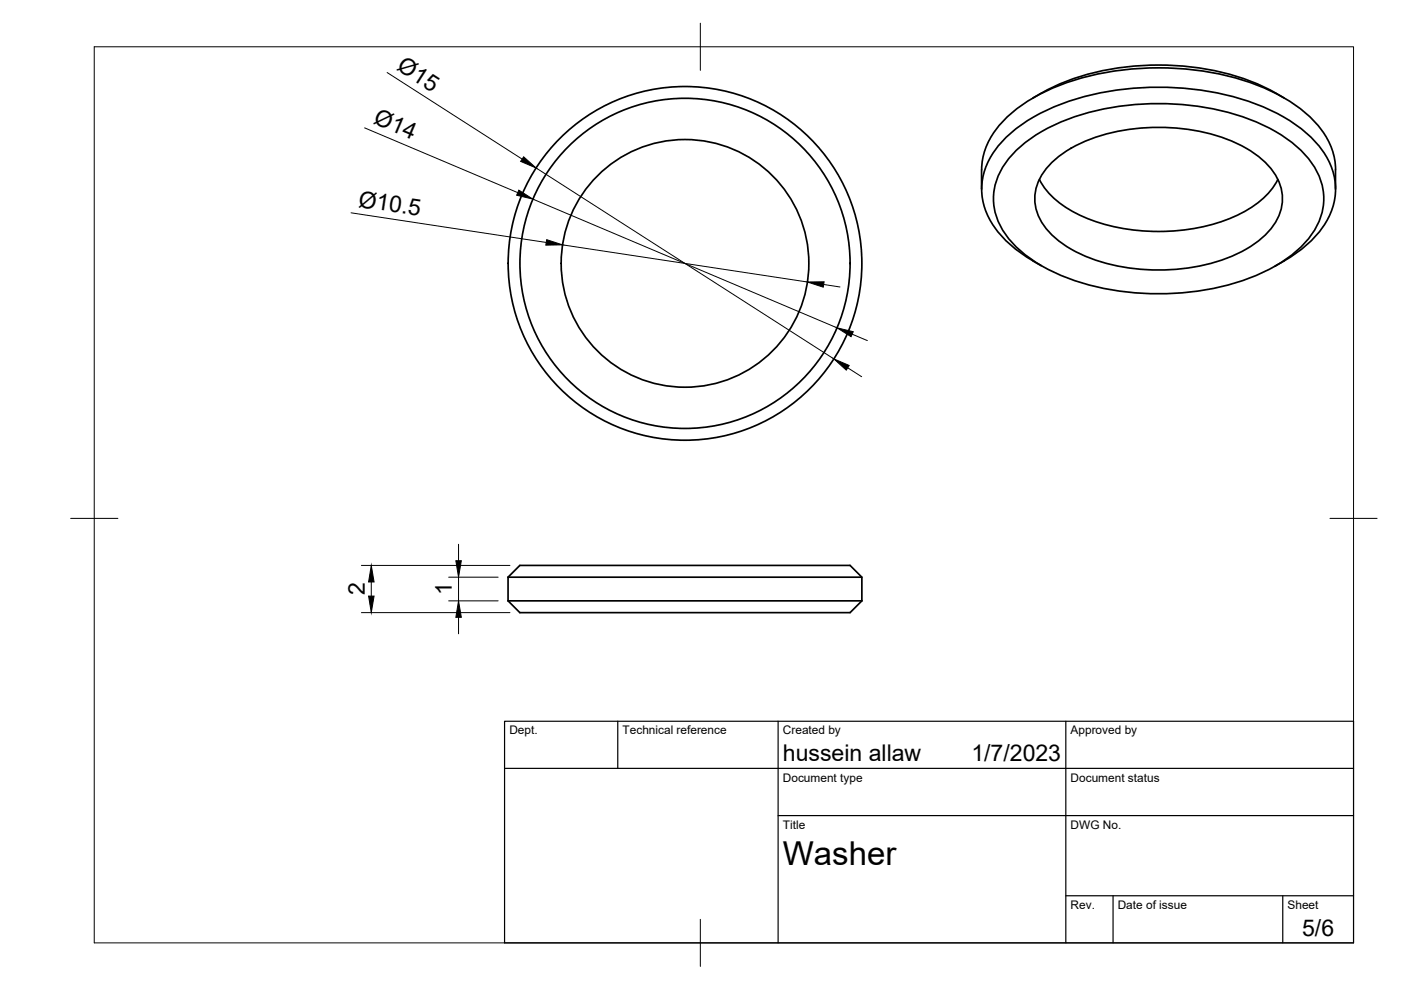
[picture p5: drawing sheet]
<svg xmlns="http://www.w3.org/2000/svg" width="297mm" height="210mm" viewBox="0 0 297 210" stroke-linecap="round" stroke-linejoin="round" font-family="sans-serif">
<!-- layer: Visible -->
<g fill="none" stroke="#000" stroke-width=".36">
<path d="M220.8 19.8l-1.8 1M220.8 19.8a52.6 52.6 0 0 1 30-5.8 47.4 47.4 0 0 1 21.5 6.8M208.1 36v4.1M208.1 36a15.9 15.9 0 0 1 6.1-11.8 42.4 42.4 0 0 1 20.6-8.9 59.6 59.6 0 0 1 35.5 4.4 25 25 0 0 1 11.3 10 13.4 13.4 0 0 1 1.6 6.3l-.1 4.1M215.7 31.7a37.1 37.1 0 0 1 17.9-8.5 57.3 57.3 0 0 1 32.9 2.7 25.2 25.2 0 0 1 12.5 10.1 12.7 12.7 0 0 1-2 15.1 33.4 33.4 0 0 1-17 9.4 57.6 57.6 0 0 1-35.2-2.2 25.2 25.2 0 0 1-12.5-10.1 12.7 12.7 0 0 1 2-15.1zM220.4 38a17.6 17.6 0 0 0 8.6 7.7 42.1 42.1 0 0 0 33.3 0 17.6 17.6 0 0 0 8.6-7.7M222.8 34.7a28 28 0 0 1 14.9-7 41 41 0 0 1 26.5 3.7 15.1 15.1 0 0 1 7.3 8.2 10 10 0 0 1-3 10 28 28 0 0 1-14.9 6.9 41 41 0 0 1-26.5-3.7 15.1 15.1 0 0 1-7.3-8.1 10 10 0 0 1 3-10zM219 55.3l1.8 1M219 55.3a21.2 21.2 0 0 1-10.3-11.3 13.8 13.8 0 0 1 3.7-13.9 35.9 35.9 0 0 1 17.4-9.6 61.5 61.5 0 0 1 38.3 2.3 27.5 27.5 0 0 1 13 10.2 13.4 13.4 0 0 1-.9 15.5 25.1 25.1 0 0 1-7.9 6.8M272.3 55.3l-1.8 1M107.7 127.4l2.5 2.5h70l2.5-2.5M107.7 127.4h75"/>
<path d="M107.7 122.4h75M107.7 122.4l2.5-2.5h70l2.5 2.5v5M107.7 122.4v5"/>
<circle cx="145.2" cy="55.8" r="35"/>
<circle cx="145.2" cy="55.8" r="26.3"/>
<circle cx="145.2" cy="55.8" r="37.5"/>
</g>
<!-- layer: BORDER -->
<path d="M20 9.9h267v190h-267zM148.5 4.9v10M15 109.9h10M282 109.9h10M148.5 194.9v10" fill="none" stroke="#000" stroke-width=".21"/>
<!-- layer: TITLEBLOCK -->
<path d="M107 152.9h180v47h-180zM131 152.9v10M165 152.9v47M226 152.9v47M107 162.9h180M165 172.9h122M226 189.9h61M236 189.9v10M272 189.9v10" fill="none" stroke="#000" stroke-width=".25"/>
<!-- layer: FD_Dimensions -->
<g fill="none" stroke="#000" stroke-width=".21">
<path d="M82.1 15.4l28.6 18.3M77.3 27.1l32.5 13.7M113.7 35.6l63.1 40.5M74.4 45.1l41.4 6.3M113 42.2l64.5 27.3M119.3 51.9l51.9 7.9M174.6 60.3l3.5 .5M179.7 78l3 1.9M180.7 70.9l3.2 1.3M76.6 119.9h31.5M97.2 115.4v3.5M76.6 129.9h31.5"/>
<path d="M78.7 123.4v3M95.1 122.4h10.5M95.1 127.4h10.5M97.2 122.4v5M97.2 130.9v3.5"/>
</g>
<path d="M111 33.2l2.7 2.4-3.3-1.4zM110 40.3l3 1.9-3.5-.8zM115.9 50.8l3.4 1.1-3.6 .1zM171.2 59.8l3.5-.1-.2 1.2zM176.8 76.1l3.2 1.4-.6 1zM177.5 69.5l3.4 .8-.5 1.1zM96.6 118.9h1.2l-.6 3.5zM78.7 119.9l.6 3.5h-1.2zM78.1 126.4h1.2l-.6 3.5zM97.2 127.4l.6 3.5h-1.2z" fill="#000" stroke="#000" stroke-width=".21"/>
<text font-size="7" x="166" y="183.4">Washer</text>
<g font-size="4.9">
<text x="83.9" y="14.7" transform="rotate(33 83.9 14.7)">Ø15</text>
<text x="79" y="26.2" transform="rotate(23 79 26.2)">Ø14</text>
<text x="75.8" y="43.8" transform="rotate(9 75.8 43.8)">Ø10.5</text>
<text x="77.3" y="126.2" transform="rotate(-90 77.3 126.2)">2</text>
<text x="95.8" y="126.1" transform="rotate(-90 95.8 126.1)">1</text>
<text x="166" y="161.4">hussein allaw</text>
<text x="206" y="161.4">1/7/2023</text>
<text x="276.1" y="198.6">5/6</text>
</g>
<g font-size="2.5">
<text x="108" y="155.7">Dept.</text>
<text x="132" y="155.7">Technical reference</text>
<text x="166" y="155.7">Created by</text>
<text x="227" y="155.7">Approved by</text>
<text x="166" y="165.7">Document type</text>
<text x="227" y="165.7">Document status</text>
<text x="166" y="175.7">Title</text>
<text x="227" y="175.7">DWG No.</text>
<text x="227" y="192.7">Rev.</text>
<text x="237" y="192.7">Date of issue</text>
<text x="273" y="192.7">Sheet</text>
</g>
</svg>
